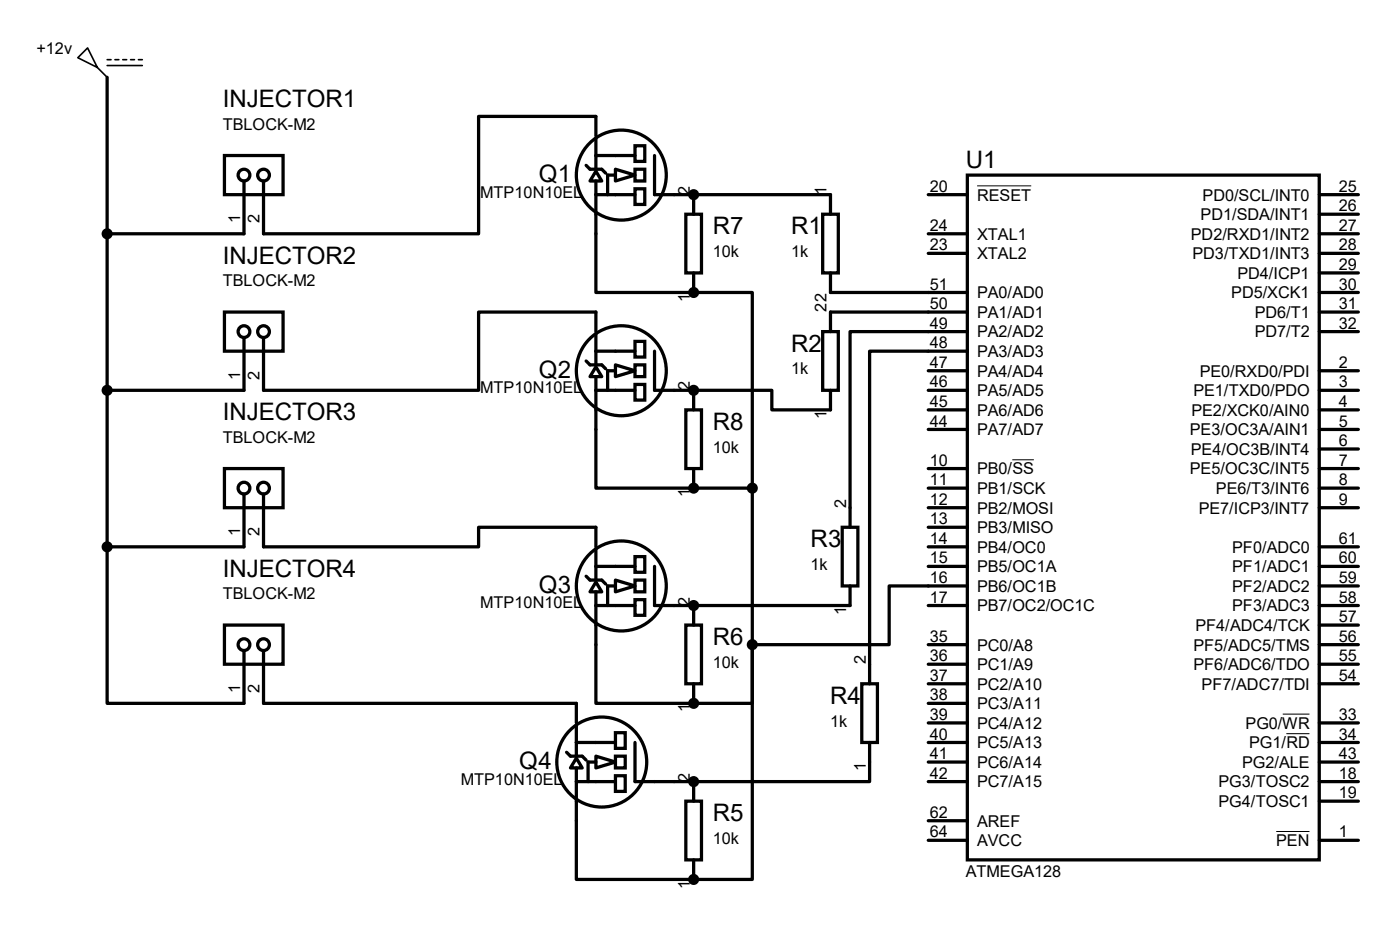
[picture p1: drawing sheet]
<svg xmlns="http://www.w3.org/2000/svg" width="182mm" height="123mm" viewBox="0 0 182 123" stroke-linecap="round" stroke-linejoin="round" font-family="sans-serif">
<g fill="none" stroke="#000" stroke-width=".42">
<path d="M13.9 10v61M77.4 17.7v-2.6h-15.2v15.3h-28v-6.9M77.4 17.9v4.1M82.5 18.9h1.3v2.1h-1.3zM29.2 20.2h7.6v5.1h-7.6zM31.7 23.5v6.9h-17.8M76.1 21.5l.6 .5h1.5l.5 .5M77.4 22.2l.8 1.3h-1.5zM77.4 23.5v14.5h12.7M77.4 25.3h5.1M77.4 20.2h5.1M80 22l2.5 .7-2.5 .8z"/>
<path d="M80 22.7h-1.1v2.6M82.5 22h1.3v1.5h-1.3zM82.5 24.5h1.3v2h-1.3zM85 20.2v5.1h22.9v2.5M89.1 27.8h2v7.6h-2zM90.1 38h7.6v25.4M90.1 25.3v2.5M90.1 35.4v2.6M106.9 27.8h2v7.6h-2zM107.9 35.4v2.6h17.8M120.6 30.4h5.1M120.6 25.3h5.1"/>
<path d="M120.6 32.9h5.1M125.7 22.7h45.7v88.9h-45.7zM171.4 30.4h5.1M171.4 25.3h5.1M171.4 38h5.1M171.4 32.9h5.1M171.4 27.8h5.1M171.4 35.4h5.1M29.2 40.5h7.6v5.1h-7.6zM31.7 43.8v6.9h-17.8M76.1 46.9l.6 .5h1.5l.5 .5M77.4 47.6l.8 1.3h-1.5z"/>
<path d="M77.4 43.1v-2.6h-15.2v10.2h-28v-6.9M77.4 48.9v14.5h12.7M77.4 50.7h5.1M77.4 45.6h5.1M77.4 43.3v4.1M80 47.4l2.5 .7-2.5 .8zM80 48.1h-1.1v2.6M82.5 44.3h1.3v2.1h-1.3zM82.5 47.4h1.3v1.5h-1.3zM82.5 49.9h1.3v2h-1.3zM85 45.6v5.1h5.1M89.1 53.2h2v7.6h-2z"/>
<path d="M90.1 50.7h10.2v2.5h7.6v-2.5M90.1 50.7v2.5M106.9 43.1h2v7.6h-2zM120.6 50.7h5.1M120.6 48.1h5.1M120.6 53.2h5.1M120.6 55.8h5.1M125.7 43.1h-15.3v25.4M125.7 45.6h-12.7v43.2M125.7 40.5h-17.8v2.6M171.4 50.7h5.1M171.4 40.5h5.1"/>
<path d="M171.4 48.1h5.1M171.4 53.2h5.1M171.4 55.8h5.1M171.4 58.3h5.1M171.4 43.1h5.1M13.9 71v20.3h17.8v-6.8M29.2 60.8h7.6v5.1h-7.6zM31.7 64.1v6.9h-17.8M34.2 64.1v6.9h28v-2.5h15.2v2.5M76.1 74.8l.6 .5h1.5l.5 .5M77.4 75.6l.8 1.2h-1.5zM77.4 76.8v14.5h12.7"/>
<path d="M77.4 78.6h5.1M77.4 73.5h5.1M77.4 71.2v4.1M80 75.3l2.5 .8-2.5 .7zM80 76.1h-1.1v2.5M82.5 72.3h1.3v2h-1.3zM82.5 75.3h1.3v1.5h-1.3zM82.5 77.9h1.3v2h-1.3zM85 73.5v5.1h25.4v-2.5M90.1 63.4h7.6M90.1 60.8v2.6M90.1 78.6v2.6"/>
<path d="M97.7 63.4v20.3M109.4 68.5h2.1v7.6h-2.1zM120.6 71h5.1M120.6 78.6h5.1M120.6 63.4h5.1M120.6 60.8h5.1M120.6 65.9h5.1M120.6 68.5h5.1M120.6 73.5h5.1M125.7 76.1h-10.2v7.6h-17.8M171.4 71h5.1M171.4 78.6h5.1"/>
<path d="M171.4 63.4h5.1M171.4 60.8h5.1M171.4 65.9h5.1M171.4 73.5h5.1M171.4 76.1h5.1M29.2 81.2h7.6v5h-7.6zM34.2 84.5v6.8h40.7v2.6M73.6 97.7l.5 .5h1.5l.5 .5M74.9 98.4l.7 1.3h-1.5zM74.9 99.7v14.5h15.2M74.9 96.4h5.1M74.9 94.1v4.1"/>
<path d="M77.4 98.2l2.6 .7-2.6 .8zM77.4 98.9h-1v2.6M80 95.1h1.2v2.1h-1.2zM80 98.2h1.2v1.5h-1.2zM82.5 96.4v5.1h7.6M89.1 81.2h2v7.6h-2zM90.1 88.8v2.5M97.7 83.7v30.5h-7.6M97.7 83.7v7.6h-7.6M112 88.8h2v7.6h-2zM113 96.4v5.1h-22.9M120.6 91.3h5.1"/>
<path d="M120.6 93.9h5.1M120.6 96.4h5.1M120.6 83.7h5.1M120.6 86.2h5.1M120.6 88.8h5.1M120.6 98.9h5.1M171.4 93.9h5.1M171.4 96.4h5.1M171.4 83.7h5.1M171.4 86.2h5.1M171.4 88.8h5.1M171.4 98.9h5.1"/>
<path d="M171.4 81.2h5.1M74.9 101.5h5.1M80 100.7h1.2v2h-1.2zM89.1 104h2v7.6h-2zM90.1 101.5v2.5M90.1 111.6v2.6M120.6 101.5h5.1M120.6 106.6h5.1M120.6 109.1h5.1M171.4 101.5h5.1M171.4 104h5.1M171.4 109.1h5.1"/>
<circle cx="31.7" cy="22.7" r=".76"/>
<circle cx="34.2" cy="22.7" r=".76"/>
<circle cx="80.7" cy="22.7" r="5.8"/>
<circle cx="31.7" cy="43.1" r=".76"/>
<circle cx="34.2" cy="43.1" r=".76"/>
<circle cx="80.7" cy="48.1" r="5.8"/>
<circle cx="31.7" cy="63.4" r=".76"/>
<circle cx="34.2" cy="63.4" r=".76"/>
<circle cx="80.7" cy="76.1" r="5.8"/>
<circle cx="31.7" cy="83.7" r=".76"/>
<circle cx="34.2" cy="83.7" r=".76"/>
<circle cx="78.2" cy="98.9" r="5.8"/>
</g>
<g fill="#000">
<circle cx="90.1" cy="25.3" r=".21"/>
<circle cx="90.1" cy="38" r=".21"/>
<circle cx="90.1" cy="50.7" r=".21"/>
<circle cx="90.1" cy="63.4" r=".21"/>
<circle cx="90.1" cy="78.6" r=".21"/>
<circle cx="90.1" cy="91.3" r=".21"/>
<circle cx="90.1" cy="101.5" r=".21"/>
<circle cx="90.1" cy="114.2" r=".21"/>
</g>
<path d="M126.9 24.1h7.1M131.5 59.7h2.8M166.7 92.7h3.4M167.1 95.3h3M165.8 108h4.3" fill="none" stroke="#000" stroke-width=".13"/>
<path d="M10.1 7.5l1.3-1.3 1.2 2.6zM12.6 8.8l1.3 1.2M13.9 7.7h.5M13.9 8.5h4.6M14.9 7.7h.5M16 7.7h.5M17 7.7h.5M18 7.7h.5" fill="none" stroke="#000" stroke-width=".21"/>
<g fill="#000" stroke="#000" stroke-width=".42">
<circle cx="13.9" cy="30.4" r=".51"/>
<circle cx="90.1" cy="25.3" r=".51"/>
<circle cx="90.1" cy="38" r=".51"/>
<circle cx="13.9" cy="50.7" r=".51"/>
<circle cx="90.1" cy="50.7" r=".51"/>
<circle cx="13.9" cy="71" r=".51"/>
<circle cx="90.1" cy="78.6" r=".51"/>
<circle cx="90.1" cy="63.4" r=".51"/>
<circle cx="97.7" cy="63.4" r=".51"/>
<circle cx="90.1" cy="91.3" r=".51"/>
<circle cx="97.7" cy="83.7" r=".51"/>
<circle cx="90.1" cy="101.5" r=".51"/>
<circle cx="90.1" cy="114.2" r=".51"/>
</g>
<g font-size="3.1">
<text x="28.9" y="13.9">INJECTOR1</text>
<text x="70" y="23.6">Q1</text>
<text x="125.5" y="21.8">U1</text>
<text x="28.9" y="34.2">INJECTOR2</text>
<text x="92.6" y="30.4">R7</text>
<text x="102.8" y="30.4">R1</text>
<text x="102.8" y="45.7">R2</text>
<text x="70" y="49">Q2</text>
<text x="28.9" y="54.6">INJECTOR3</text>
<text x="92.6" y="55.8">R8</text>
<text x="105.3" y="71.1">R3</text>
<text x="28.9" y="74.9">INJECTOR4</text>
<text x="70" y="77">Q3</text>
<text x="92.6" y="83.8">R6</text>
<text x="107.9" y="91.4">R4</text>
<text x="67.5" y="99.8">Q4</text>
<text x="92.6" y="106.6">R5</text>
</g>
<g font-size="2.1">
<text x="4.7" y="7">+12v</text>
<text x="28.9" y="16.8">TBLOCK-M2</text>
<text x="31.2" y="29" transform="rotate(-90 31.2 29)">1</text>
<text x="33.7" y="29" transform="rotate(-90 33.7 29)">2</text>
<text x="62.4" y="25.7">MTP10N10EL</text>
<text x="89.6" y="25.3" transform="rotate(-90 89.6 25.3)">2</text>
<text x="107.4" y="25.3" transform="rotate(-90 107.4 25.3)">1</text>
<text x="120.8" y="24.9">20</text>
<text x="120.8" y="30">24</text>
<text x="126.9" y="26">RESET</text>
<text x="156" y="28.6">PD1/SDA/INT1</text>
<text x="156.2" y="26">PD0/SCL/INT0</text>
<text x="173.9" y="24.9">25</text>
<text x="173.9" y="27.4">26</text>
<text x="173.9" y="30">27</text>
<text x="92.6" y="33.4">10k</text>
<text x="102.8" y="33.4">1k</text>
<text x="120.8" y="32.5">23</text>
<text x="126.9" y="33.7">XTAL2</text>
<text x="126.9" y="31.1">XTAL1</text>
<text x="154.7" y="31.1">PD2/RXD1/INT2</text>
<text x="154.9" y="33.7">PD3/TXD1/INT3</text>
<text x="173.9" y="32.5">28</text>
<text x="173.9" y="35.1">29</text>
<text x="28.9" y="37.2">TBLOCK-M2</text>
<text x="89.6" y="39.2" transform="rotate(-90 89.6 39.2)">1</text>
<text x="107.4" y="40.5" transform="rotate(-90 107.4 40.5)">22</text>
<text x="120.8" y="40.1">50</text>
<text x="120.8" y="37.6">51</text>
<text x="126.9" y="41.3">PA1/AD1</text>
<text x="126.9" y="38.7">PA0/AD0</text>
<text x="160" y="38.7">PD5/XCK1</text>
<text x="160.8" y="36.2">PD4/ICP1</text>
<text x="163" y="41.3">PD6/T1</text>
<text x="173.9" y="37.6">30</text>
<text x="173.9" y="40.1">31</text>
<text x="120.8" y="47.8">47</text>
<text x="120.8" y="45.2">48</text>
<text x="120.8" y="42.7">49</text>
<text x="126.9" y="46.4">PA3/AD3</text>
<text x="126.9" y="43.8">PA2/AD2</text>
<text x="163" y="43.8">PD7/T2</text>
<text x="173.9" y="47.8">2</text>
<text x="173.9" y="42.7">32</text>
<text x="31.2" y="49.3" transform="rotate(-90 31.2 49.3)">1</text>
<text x="33.7" y="49.3" transform="rotate(-90 33.7 49.3)">2</text>
<text x="62.4" y="51.1">MTP10N10EL</text>
<text x="89.6" y="50.7" transform="rotate(-90 89.6 50.7)">2</text>
<text x="102.8" y="48.6">1k</text>
<text x="120.8" y="52.8">45</text>
<text x="120.8" y="50.3">46</text>
<text x="126.9" y="54">PA6/AD6</text>
<text x="126.9" y="51.4">PA5/AD5</text>
<text x="126.9" y="48.9">PA4/AD4</text>
<text x="154.8" y="54">PE2/XCK0/AIN0</text>
<text x="155.1" y="51.4">PE1/TXD0/PDO</text>
<text x="155.9" y="48.9">PE0/RXD0/PDI</text>
<text x="173.9" y="50.3">3</text>
<text x="173.9" y="52.8">4</text>
<text x="28.9" y="57.5">TBLOCK-M2</text>
<text x="92.6" y="58.8">10k</text>
<text x="107.4" y="54.4" transform="rotate(-90 107.4 54.4)">1</text>
<text x="120.8" y="55.4">44</text>
<text x="126.9" y="56.5">PA7/AD7</text>
<text x="154.6" y="56.5">PE3/OC3A/AIN1</text>
<text x="154.7" y="59.1">PE4/OC3B/INT4</text>
<text x="173.9" y="55.4">5</text>
<text x="173.9" y="57.9">6</text>
<text x="89.6" y="64.6" transform="rotate(-90 89.6 64.6)">1</text>
<text x="109.9" y="65.9" transform="rotate(-90 109.9 65.9)">2</text>
<text x="120.8" y="60.5">10</text>
<text x="120.8" y="63">11</text>
<text x="120.8" y="65.5">12</text>
<text x="126.9" y="61.6">PB0/SS</text>
<text x="126.9" y="64.1">PB1/SCK</text>
<text x="154.6" y="61.6">PE5/OC3C/INT5</text>
<text x="158" y="64.1">PE6/T3/INT6</text>
<text x="173.9" y="60.5">7</text>
<text x="173.9" y="63">8</text>
<text x="173.9" y="65.5">9</text>
<text x="31.2" y="69.6" transform="rotate(-90 31.2 69.6)">1</text>
<text x="33.7" y="69.6" transform="rotate(-90 33.7 69.6)">2</text>
<text x="120.8" y="68.1">13</text>
<text x="120.8" y="70.6">14</text>
<text x="126.9" y="66.7">PB2/MOSI</text>
<text x="126.9" y="69.2">PB3/MISO</text>
<text x="126.9" y="71.8">PB4/OC0</text>
<text x="155.7" y="66.7">PE7/ICP3/INT7</text>
<text x="160.1" y="71.8">PF0/ADC0</text>
<text x="173.9" y="70.6">61</text>
<text x="28.9" y="77.8">TBLOCK-M2</text>
<text x="105.3" y="74">1k</text>
<text x="120.8" y="73.2">15</text>
<text x="120.8" y="75.7">16</text>
<text x="126.9" y="74.3">PB5/OC1A</text>
<text x="126.9" y="76.8">PB6/OC1B</text>
<text x="160.1" y="76.8">PF2/ADC2</text>
<text x="160.1" y="74.3">PF1/ADC1</text>
<text x="173.9" y="75.7">59</text>
<text x="173.9" y="73.2">60</text>
<text x="62.4" y="79">MTP10N10EL</text>
<text x="89.6" y="78.6" transform="rotate(-90 89.6 78.6)">2</text>
<text x="109.9" y="79.8" transform="rotate(-90 109.9 79.8)">1</text>
<text x="120.8" y="78.2">17</text>
<text x="120.8" y="83.3">35</text>
<text x="126.9" y="79.4">PB7/OC2/OC1C</text>
<text x="155.3" y="81.9">PF4/ADC4/TCK</text>
<text x="160.1" y="79.4">PF3/ADC3</text>
<text x="173.9" y="83.3">56</text>
<text x="173.9" y="80.8">57</text>
<text x="173.9" y="78.2">58</text>
<text x="31.2" y="90" transform="rotate(-90 31.2 90)">1</text>
<text x="33.7" y="90" transform="rotate(-90 33.7 90)">2</text>
<text x="92.6" y="86.7">10k</text>
<text x="112.5" y="86.2" transform="rotate(-90 112.5 86.2)">2</text>
<text x="120.8" y="85.9">36</text>
<text x="120.8" y="88.4">37</text>
<text x="126.9" y="84.5">PC0/A8</text>
<text x="126.9" y="87">PC1/A9</text>
<text x="126.9" y="89.5">PC2/A10</text>
<text x="155.1" y="87">PF6/ADC6/TDO</text>
<text x="155.1" y="84.5">PF5/ADC5/TMS</text>
<text x="156.1" y="89.5">PF7/ADC7/TDI</text>
<text x="173.9" y="88.4">54</text>
<text x="173.9" y="85.9">55</text>
<text x="89.6" y="92.5" transform="rotate(-90 89.6 92.5)">1</text>
<text x="107.9" y="94.3">1k</text>
<text x="120.8" y="90.9">38</text>
<text x="120.8" y="93.5">39</text>
<text x="126.9" y="92.1">PC3/A11</text>
<text x="126.9" y="94.6">PC4/A12</text>
<text x="161.8" y="94.6">PG0/WR</text>
<text x="173.9" y="93.5">33</text>
<text x="59.9" y="101.9">MTP10N10EL</text>
<text x="89.6" y="101.5" transform="rotate(-90 89.6 101.5)">2</text>
<text x="112.5" y="100.1" transform="rotate(-90 112.5 100.1)">1</text>
<text x="120.8" y="96">40</text>
<text x="120.8" y="98.6">41</text>
<text x="120.8" y="101.1">42</text>
<text x="126.9" y="97.2">PC5/A13</text>
<text x="126.9" y="99.7">PC6/A14</text>
<text x="161.4" y="99.7">PG2/ALE</text>
<text x="162.3" y="97.2">PG1/RD</text>
<text x="173.9" y="101.1">18</text>
<text x="173.9" y="96">34</text>
<text x="173.9" y="98.6">43</text>
<text x="120.8" y="106.2">62</text>
<text x="126.9" y="102.2">PC7/A15</text>
<text x="126.9" y="107.3">AREF</text>
<text x="158.3" y="102.2">PG3/TOSC2</text>
<text x="158.3" y="104.8">PG4/TOSC1</text>
<text x="173.9" y="103.6">19</text>
<text x="92.6" y="109.6">10k</text>
<text x="120.8" y="108.7">64</text>
<text x="125.5" y="113.8">ATMEGA128</text>
<text x="126.9" y="109.9">AVCC</text>
<text x="165.8" y="109.9">PEN</text>
<text x="173.9" y="108.7">1</text>
<text x="89.6" y="115.4" transform="rotate(-90 89.6 115.4)">1</text>
</g>
</svg>
